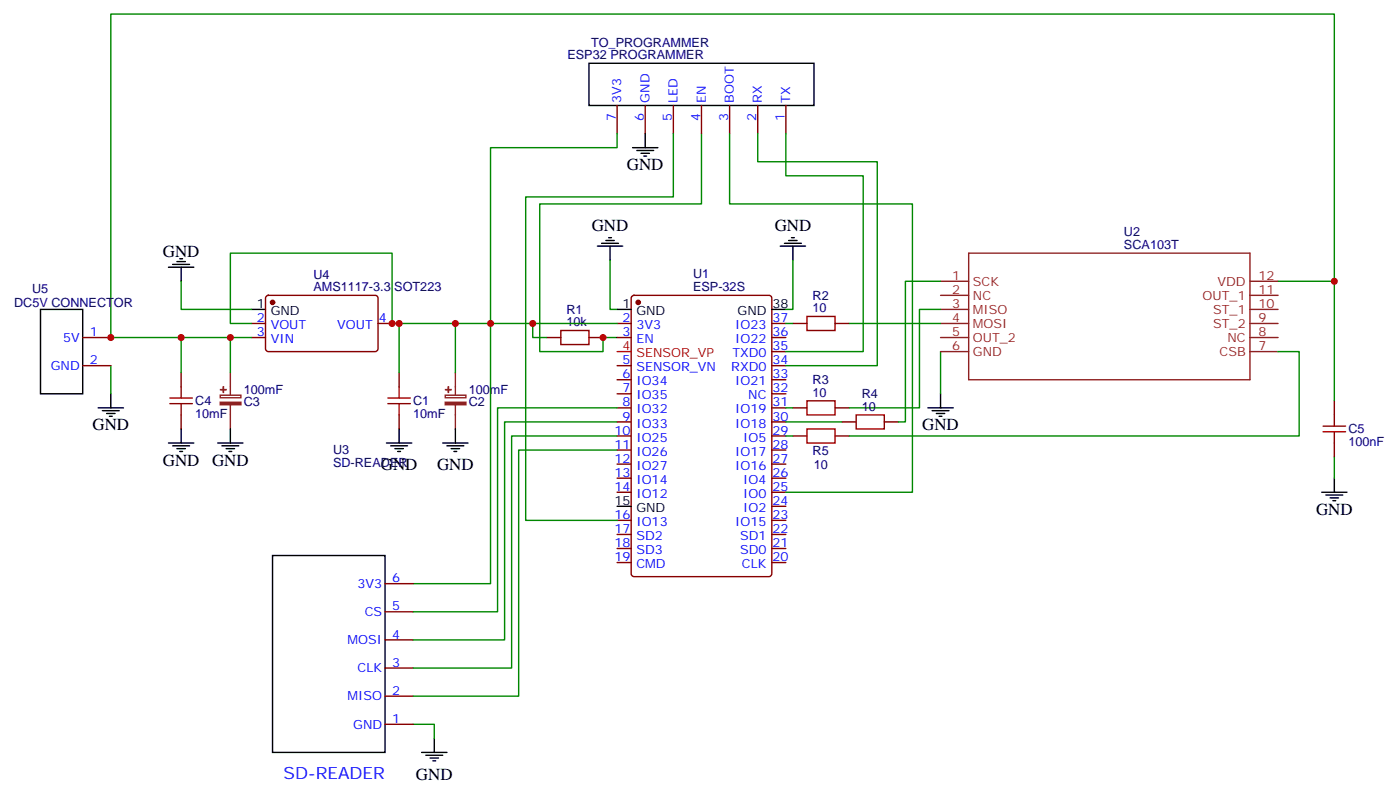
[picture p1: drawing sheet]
<svg xmlns="http://www.w3.org/2000/svg" width="351mm" height="200mm" viewBox="0 0 351 200" stroke-linecap="round" stroke-linejoin="round" font-family="sans-serif">
<g fill="none" stroke="#870000" stroke-width=".35">
<path d="M154.8 26.5v7M161.9 26.5v7M168.9 26.5v7M176 26.5v7M183 26.5v7M190.1 26.5v7M197.1 26.5v7M66.8 74.3l.5-.2h26.8a.71 .71 0 0 1 .7 .7v12.7l-.4 .6-27.1 .1-.5-.2-.2-.5v-12.7zM158.6 74.3l.4-.2h33.9a.71 .71 0 0 1 .7 .7l-.1 69.4-.6 .4h-33.9l-.5-.2-.2-.5v-69.1zM20.7 84.7h7.1M20.7 91.7h7.1M45.4 93.5v3.5"/>
<path d="M63.1 81.1h3.5M63.1 84.7h3.5M94.8 81.1h3.6M100.1 93.5v3.5M137.2 84.7h3.5M147.7 84.7h3.6M154.8 81.1h3.5M154.8 84.7h3.5M154.8 91.7h3.5M154.8 95.3h3.5M154.8 98.8h3.5M193.6 81.1h3.5"/>
<path d="M193.6 84.7h3.5M193.6 91.7h3.5M193.6 95.3h3.5M193.6 98.8h3.5M193.6 88.2h3.5M198.9 81.1h3.5M209.5 81.1h3.5M45.4 104.1v3.5M100.1 104.1v3.5M154.8 102.3h3.5M154.8 105.8h3.5M154.8 109.4h3.5"/>
<path d="M154.8 112.9h3.5M154.8 116.4h3.5M154.8 119.9h3.5M193.6 102.3h3.5M193.6 105.8h3.5M193.6 109.4h3.5M193.6 112.9h3.5M193.6 116.4h3.5M193.6 119.9h3.5M198.9 102.3h3.5M198.9 109.4h3.5M209.5 102.3h3.5"/>
<path d="M209.5 109.4h3.5M211.2 105.8h3.6M221.8 105.8h3.6M334.7 100.5v3.6M334.7 111.1v3.6M154.8 123.5h3.5M154.8 130.5h3.5M154.8 134.1h3.5M154.8 137.6h3.5M193.6 123.5h3.5M193.6 130.5h3.5M193.6 134.1h3.5"/>
<path d="M193.6 137.6h3.5M193.6 127h3.5M96.6 153.5h7M96.6 146.4h7M154.8 141.1h3.5M193.6 141.1h3.5M96.6 174.6h7M96.6 167.6h7M96.6 160.5h7M96.6 181.7h7"/>
</g>
<g fill="none" stroke="#000" stroke-width=".35">
<path d="M147.7 15.9h56.5v10.6h-56.5zM158.7 37h6.3M159.7 37.7h4.3M160.8 38.5h2.1M161.5 39.2h.7M161.9 33.5v3.5M152.7 59.6h.7M198.5 59.6h.7M10.2 77.6h10.5v21.2h-10.5zM42.3 67h6.3M43.3 66.3h4.3M44.4 65.6h2.1"/>
<path d="M45.1 64.9h.7M45.4 67v3.6M63.1 77.6h3.5M149.9 61.7h6.3M150.9 61h4.3M152 60.3h2.1M153 61.7v3.6M154.8 77.6h3.5M193.6 77.6h3.5M195.7 61.7h6.4M196.8 61h4.2M197.8 60.3h2.2"/>
<path d="M198.9 61.7v3.6M27.8 98.8v3.5M235.9 98.8v3.5M24.6 102.3h6.4M25.7 103h4.2M26.7 103.7h2.2M27.4 104.4h.8M42.3 111.1h6.3M43.3 111.8h4.3M44.4 112.5h2.1M45.1 113.2h.7M45.4 107.6v3.5"/>
<path d="M54.6 111.1h6.4M55.7 111.8h4.2M56.7 112.5h2.1M57.4 113.2h.7M57.8 107.6v3.5M96.9 111.1h6.4M98 111.8h4.2M99.1 112.5h2.1M99.8 113.2h.7M100.1 107.6v3.5M111.1 111.1h6.3M112.1 111.8h4.2"/>
<path d="M113.2 112.5h2.1M113.9 113.2h.7M114.2 107.6v3.5M232.8 102.3h6.3M233.8 103h4.3M234.9 103.7h2.1M235.6 104.4h.7M334.7 119.9v3.6M68.4 139.3h28.2v49.4h-28.2zM154.8 127h3.5M331.5 123.5h6.4M332.6 124.2h4.2"/>
<path d="M333.7 124.9h2.1M334.4 125.6h.7M105.8 188.7h6.3M106.8 189.4h4.3M107.9 190.1h2.1M108.6 190.9h.7M108.9 185.2v3.5"/>
</g>
<g fill="#870000" stroke="#870000" stroke-width=".35">
<circle cx="68.4" cy="75.8" r=".53"/>
<circle cx="160.1" cy="75.8" r=".53"/>
</g>
<g fill="none" stroke="#008700" stroke-width=".35">
<path d="M154.8 33.5v3.5h-31.8v44.1h10.6v3.6h3.6M168.9 33.5v15.9h-37v81.1h22.9M176 33.5v17.7h-40.6v37h15.9v-3.5h3.5M183 33.5v17.7h45.9v72.3h-31.8M190.1 33.5v7.1h30v51.1h-23M197.1 33.5v10.6h19.4v44.1h-19.4M45.4 70.6v7h17.7M153 65.3v12.3h1.8M198.9 65.3v12.3h-1.8M235.9 77.6h-5.3v24.7h-17.6M235.9 70.6h-8.8v35.2h-1.7M320.6 70.6h14.1v29.9"/>
<path d="M334.7 70.6v-67.1h-306.9v81.2h35.3M27.8 91.7v7.1M45.4 84.7v8.8M57.8 84.7v8.8M63.1 81.1h-5.3v-17.6h40.6v17.6h1.7v12.4M100.1 81.1h14.1v12.4M114.2 81.1h8.8v65.3h-19.4M133.6 81.1h21.2M197.1 81.1h1.8M213 81.1h22.9M235.9 88.2v10.6M320.6 88.2h5.3v21.2h-112.9"/>
<path d="M154.8 102.3h-30v51.2h-21.2M154.8 105.8h-28.2v54.7h-23M154.8 109.4h-26.5v58.2h-24.7M154.8 112.9h-24.7v61.7h-26.5M197.1 102.3h1.8M197.1 105.8h14.1M197.1 109.4h1.8M334.7 114.7v5.2M103.6 181.7h5.3v3.5"/>
</g>
<g fill="none" stroke="#a10000" stroke-width=".35">
<path d="M202.4 79.4h7.1v3.5h-7.1zM42.6 99.8h5.7M45.4 97v2.8M97.3 99.8h5.6M100.1 97v2.8M140.7 82.9h7v3.5h-7zM42.6 101.2h5.7M45.4 101.2v2.9M97.3 101.2h5.6M100.1 101.2v2.9M202.4 100.5h7.1v3.6h-7.1zM202.4 107.6h7.1v3.5h-7.1z"/>
<path d="M214.8 104.1h7v3.5h-7zM331.9 108.3h5.6M331.9 106.9h5.6M334.7 104.1v2.8M334.7 108.3v2.8"/>
</g>
<g fill="none" stroke="#8c2424" stroke-width=".35">
<path d="M235.9 70.6h7.1M235.9 74.1h7.1M235.9 77.6h7.1M243 63.5h70.5v31.8h-70.5zM313.5 70.6h7.1M313.5 74.1h7.1M313.5 77.6h7.1M55.2 99.1h5.2v.7h-5.2zM57.8 93.5v5.6M111.7 99.1h5.2v.7h-5.2zM114.2 93.5v5.6M235.9 81.1h7.1"/>
<path d="M235.9 84.7h7.1M235.9 88.2h7.1M313.5 81.1h7.1M313.5 84.7h7.1M313.5 88.2h7.1M57.8 101.6v6M114.2 101.6v6"/>
</g>
<g fill="#8c2424" stroke="#8c2424" stroke-width=".35">
<path d="M111.7 100.9h5.2v.6h-5.2z"/>
<path d="M111.8 97.7l1.4 .1z"/>
<path d="M112.5 97v1.4z"/>
<path d="M55.2 100.9h5.2v.6h-5.2z"/>
<path d="M55.3 97.7l1.4 .1z"/>
<path d="M56 97l.1 1.4z"/>
</g>
<path d="M154.8 88.2h3.5" fill="none" stroke="#f00" stroke-width=".35"/>
<g fill="#c00">
<circle cx="57.8" cy="84.7" r=".88"/>
<circle cx="45.4" cy="84.7" r=".88"/>
<circle cx="100.1" cy="81.1" r=".88"/>
<circle cx="114.2" cy="81.1" r=".88"/>
<circle cx="123" cy="81.1" r=".88"/>
<circle cx="133.6" cy="81.1" r=".88"/>
<circle cx="151.3" cy="84.7" r=".88"/>
<circle cx="98.4" cy="81.1" r=".88"/>
<circle cx="27.8" cy="84.7" r=".88"/>
<circle cx="334.7" cy="70.6" r=".88"/>
</g>
<g font-size="4.2">
<text x="157.3" y="42.7">GND</text>
<text x="148.4" y="57.9">GND</text>
<text x="194.3" y="57.9">GND</text>
<text x="40.9" y="64.6">GND</text>
<text x="23.2" y="108">GND</text>
<text x="231.4" y="108">GND</text>
<text x="40.9" y="116.8">GND</text>
<text x="53.2" y="116.8">GND</text>
<text x="95.5" y="117.9">GND</text>
<text x="109.6" y="117.8">GND</text>
<text x="330.1" y="129.1">GND</text>
<text x="104.4" y="195.7">GND</text>
</g>
<text font-size="4.2" fill="#00f" x="71.1" y="195.4">SD-READER</text>
<g font-size="3.2" fill="#000080">
<text x="148.3" y="11.8">TO_PROGRAMMER</text>
<text x="142.3" y="14.8">ESP32 PROGRAMMER</text>
<text x="282" y="59.3">U2</text>
<text x="282" y="62.4">SCA103T</text>
<text x="78.6" y="69.9">U4</text>
<text x="173.9" y="69.8">U1</text>
<text x="3.5" y="77">DC5V CONNECTOR</text>
<text x="8.1" y="73.4">U5</text>
<text x="78.6" y="73">AMS1117-3.3 SOT223</text>
<text x="173.9" y="73">ESP-32S</text>
<text x="203.8" y="75.1">R2</text>
<text x="142.1" y="81.8">10k</text>
<text x="142.1" y="78.8">R1</text>
<text x="203.8" y="78.3">10</text>
<text x="49" y="101.7">C4</text>
<text x="61.1" y="98.7">100mF</text>
<text x="61.1" y="101.9">C3</text>
<text x="103.6" y="101.7">C1</text>
<text x="117.6" y="98.7">100mF</text>
<text x="117.6" y="101.9">C2</text>
<text x="203.8" y="99.5">10</text>
<text x="203.8" y="96.3">R3</text>
<text x="216.2" y="99.8">R4</text>
<text x="49" y="104.8">10mF</text>
<text x="103.6" y="104.8">10mF</text>
<text x="216.2" y="103">10</text>
<text x="83.5" y="113.9">U3</text>
<text x="338.2" y="111.9">100nF</text>
<text x="338.2" y="108.7">C5</text>
<text x="83.5" y="117.1">SD-READER</text>
<text x="203.8" y="114">R5</text>
<text x="204.1" y="117.6">10</text>
</g>
<g font-size="3.2" fill="#00f">
<text x="155.9" y="25.8" transform="rotate(-90 155.9 25.8)">3V3</text>
<text x="162.9" y="25.8" transform="rotate(-90 162.9 25.8)">GND</text>
<text x="170" y="25.8" transform="rotate(-90 170 25.8)">LED</text>
<text x="177" y="25.8" transform="rotate(-90 177 25.8)">EN</text>
<text x="184.1" y="25.8" transform="rotate(-90 184.1 25.8)">BOOT</text>
<text x="191.1" y="25.8" transform="rotate(-90 191.1 25.8)">RX</text>
<text x="198.2" y="25.8" transform="rotate(-90 198.2 25.8)">TX</text>
<text x="154.4" y="30.2" transform="rotate(-90 154.4 30.2)">7</text>
<text x="161.5" y="30.2" transform="rotate(-90 161.5 30.2)">6</text>
<text x="168.6" y="30.2" transform="rotate(-90 168.6 30.2)">5</text>
<text x="175.6" y="30.2" transform="rotate(-90 175.6 30.2)">4</text>
<text x="182.7" y="30.2" transform="rotate(-90 182.7 30.2)">3</text>
<text x="189.7" y="30.2" transform="rotate(-90 189.7 30.2)">2</text>
<text x="196.8" y="30.2" transform="rotate(-90 196.8 30.2)">1</text>
<text x="64.4" y="80.8">2</text>
<text x="67.9" y="82.6">VOUT</text>
<text x="84.6" y="82.6">VOUT</text>
<text x="95" y="80.8">4</text>
<text x="156.1" y="80.8">2</text>
<text x="159.6" y="82.6">3V3</text>
<text x="184.4" y="82.6">IO23</text>
<text x="193.8" y="80.8">37</text>
<text x="15.9" y="85.7">5V</text>
<text x="22.5" y="84.3">1</text>
<text x="64.4" y="84.3">3</text>
<text x="67.9" y="86.1">VIN</text>
<text x="156.1" y="84.3">3</text>
<text x="159.6" y="86.1">EN</text>
<text x="183.7" y="89.6">TXD0</text>
<text x="184.4" y="86.1">IO22</text>
<text x="193.8" y="87.8">35</text>
<text x="193.8" y="84.3">36</text>
<text x="12.8" y="92.8">GND</text>
<text x="22.5" y="91.4">2</text>
<text x="156.1" y="91.4">5</text>
<text x="156.1" y="94.9">6</text>
<text x="159.6" y="93.1">SENSOR_VN</text>
<text x="183.5" y="93.1">RXD0</text>
<text x="193.8" y="94.9">33</text>
<text x="193.8" y="91.4">34</text>
<text x="156.1" y="98.4">7</text>
<text x="156.1" y="102">8</text>
<text x="159.6" y="96.7">IO34</text>
<text x="159.6" y="100.2">IO35</text>
<text x="184.4" y="96.7">IO21</text>
<text x="187.7" y="100.2">NC</text>
<text x="193.8" y="102">31</text>
<text x="193.8" y="98.4">32</text>
<text x="156.1" y="105.5">9</text>
<text x="159.6" y="103.7">IO32</text>
<text x="159.6" y="107.2">IO33</text>
<text x="184.4" y="107.2">IO18</text>
<text x="184.4" y="103.7">IO19</text>
<text x="193.8" y="105.5">30</text>
<text x="154.1" y="109">10</text>
<text x="154.1" y="112.5">11</text>
<text x="159.6" y="110.8">IO25</text>
<text x="186.5" y="110.8">IO5</text>
<text x="193.8" y="112.5">28</text>
<text x="193.8" y="109">29</text>
<text x="154.1" y="116.1">12</text>
<text x="154.1" y="119.6">13</text>
<text x="159.6" y="114.3">IO26</text>
<text x="159.6" y="117.8">IO27</text>
<text x="184.4" y="117.8">IO16</text>
<text x="184.4" y="114.3">IO17</text>
<text x="193.8" y="119.6">26</text>
<text x="193.8" y="116.1">27</text>
<text x="154.1" y="123.1">14</text>
<text x="159.6" y="121.4">IO14</text>
<text x="159.6" y="124.9">IO12</text>
<text x="186.5" y="124.9">IO0</text>
<text x="186.5" y="121.4">IO4</text>
<text x="193.8" y="123.1">25</text>
<text x="154.1" y="130.2">16</text>
<text x="159.6" y="131.9">IO13</text>
<text x="184.4" y="131.9">IO15</text>
<text x="186.5" y="128.4">IO2</text>
<text x="193.8" y="130.2">23</text>
<text x="193.8" y="126.6">24</text>
<text x="154.1" y="133.7">17</text>
<text x="154.1" y="137.2">18</text>
<text x="159.6" y="135.5">SD2</text>
<text x="185.7" y="135.5">SD1</text>
<text x="193.8" y="137.2">21</text>
<text x="193.8" y="133.7">22</text>
<text x="154.1" y="140.8">19</text>
<text x="159.6" y="139">SD3</text>
<text x="159.6" y="142.5">CMD</text>
<text x="185.7" y="139">SD0</text>
<text x="186.1" y="142.5">CLK</text>
<text x="193.8" y="140.8">20</text>
<text x="89.7" y="147.5">3V3</text>
<text x="98.4" y="146.1">6</text>
<text x="91.5" y="154.5">CS</text>
<text x="98.4" y="153.1">5</text>
<text x="87.2" y="161.6">MOSI</text>
<text x="98.4" y="160.2">4</text>
<text x="98.4" y="167.2">3</text>
<text x="89.7" y="168.6">CLK</text>
<text x="87.2" y="175.7">MISO</text>
<text x="98.4" y="174.3">2</text>
<text x="88.6" y="182.7">GND</text>
<text x="98.4" y="181.3">1</text>
</g>
<g font-size="3.2" fill="#8d2323">
<text x="238.9" y="70.2">1</text>
<text x="244.1" y="71.6">SCK</text>
<text x="305.4" y="71.6">VDD</text>
<text x="315.7" y="70.2">12</text>
<text x="238.9" y="73.7">2</text>
<text x="238.9" y="77.3">3</text>
<text x="244.1" y="75.1">NC</text>
<text x="301.7" y="75.1">OUT_1</text>
<text x="315.7" y="77.3">10</text>
<text x="315.7" y="73.7">11</text>
<text x="238.9" y="80.8">4</text>
<text x="244.1" y="78.7">MISO</text>
<text x="244.1" y="82.2">MOSI</text>
<text x="304.3" y="82.2">ST_2</text>
<text x="304.3" y="78.7">ST_1</text>
<text x="315.7" y="80.8">9</text>
<text x="238.9" y="84.3">5</text>
<text x="238.9" y="87.8">6</text>
<text x="244.1" y="85.7">OUT_2</text>
<text x="244.1" y="89.3">GND</text>
<text x="305.9" y="89.3">CSB</text>
<text x="307.9" y="85.7">NC</text>
<text x="315.7" y="87.8">7</text>
<text x="315.7" y="84.3">8</text>
</g>
<g font-size="3.2">
<text x="64.4" y="77.3">1</text>
<text x="156.1" y="77.3">1</text>
<text x="193.8" y="77.3">38</text>
<text x="67.9" y="79">GND</text>
<text x="159.6" y="79">GND</text>
<text x="185" y="79">GND</text>
<text x="154.1" y="126.6">15</text>
<text x="159.6" y="128.4">GND</text>
</g>
<g font-size="3.2" fill="#f00">
<text x="156.1" y="87.8">4</text>
<text x="159.6" y="89.6">SENSOR_VP</text>
</g>
</svg>
